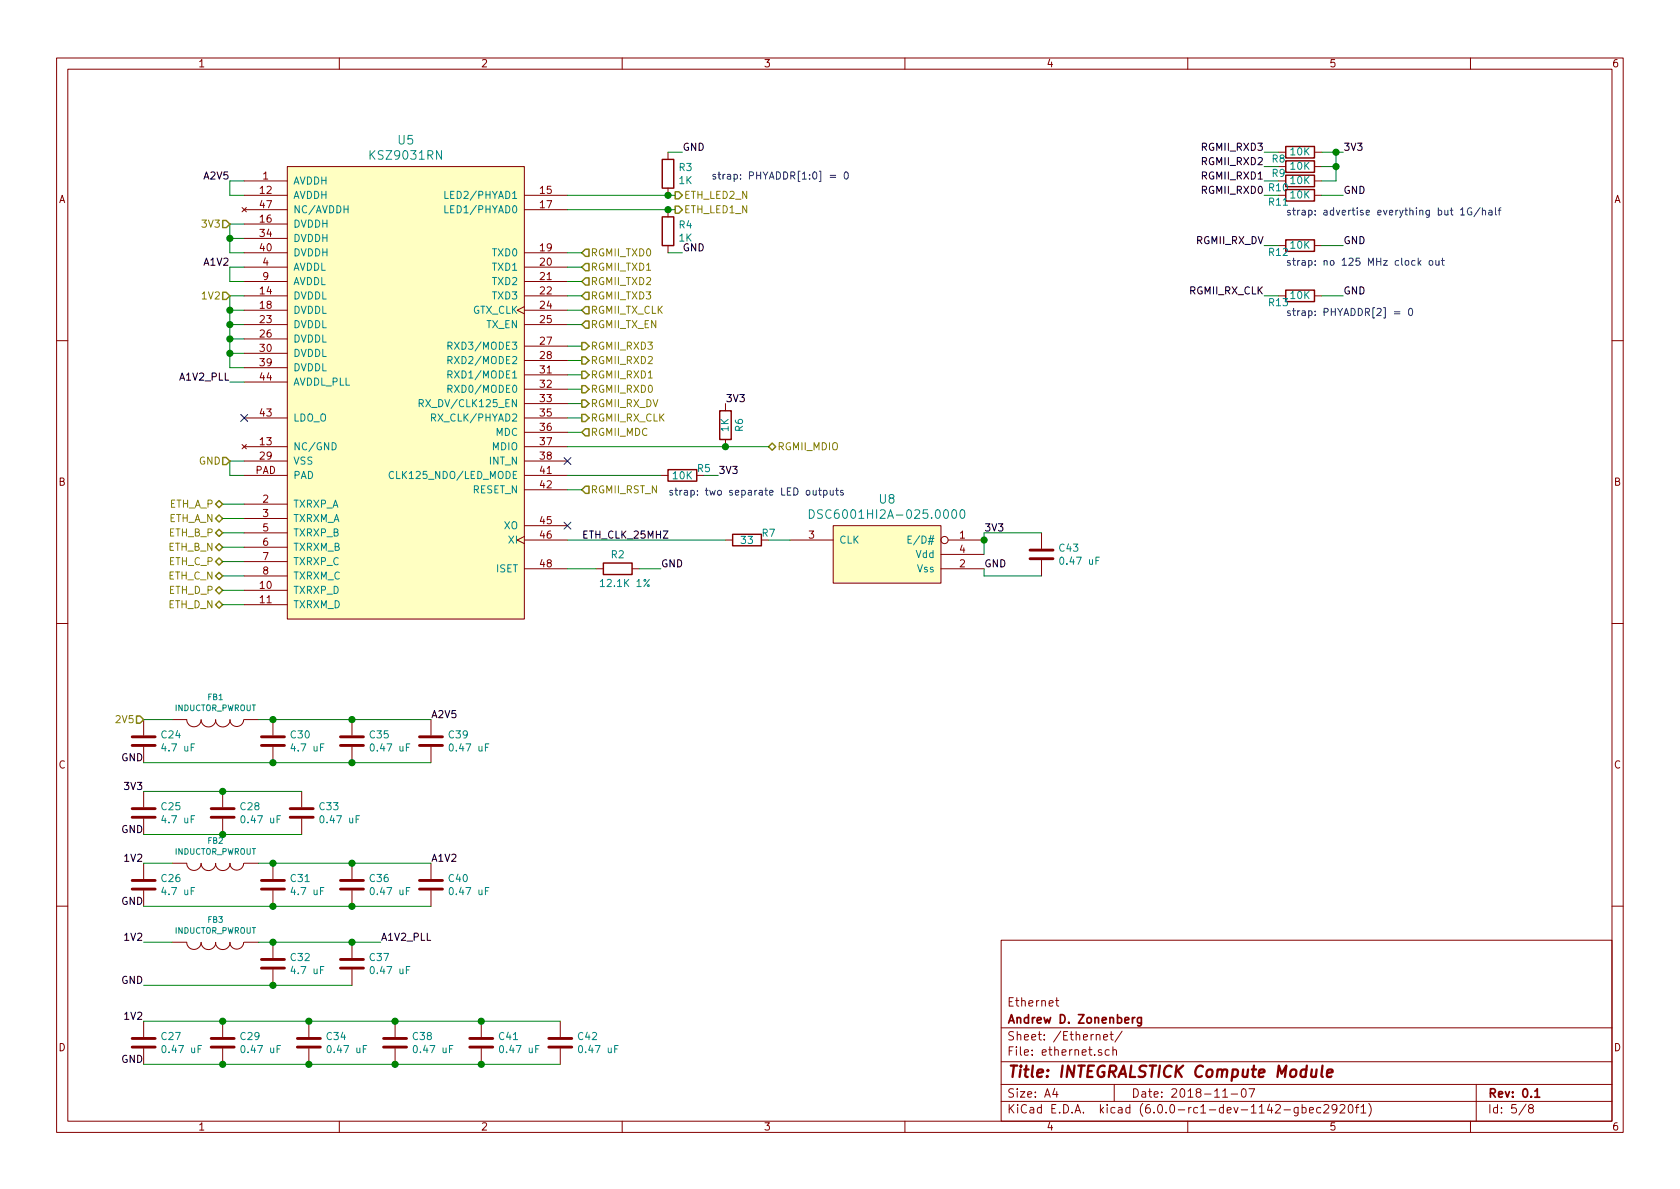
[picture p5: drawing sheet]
EESchema Schematic File Version 4
LIBS:integralstick-cache
EELAYER 29 0
EELAYER END
$Descr A4 11693 8268
encoding utf-8
Sheet 5 8
Title "INTEGRALSTICK Compute Module"
Date "2018-11-07"
Rev "0.1"
Comp "Andrew D. Zonenberg"
Comment1 "Ethernet"
Comment2 ""
Comment3 ""
Comment4 ""
$EndDescr
Wire Wire Line
	1700 2050 1600 2050
Wire Wire Line
	1600 2050 1600 2150
Wire Wire Line
	1600 2150 1700 2150
Wire Wire Line
	1600 2150 1600 2250
Wire Wire Line
	1600 2250 1700 2250
Connection ~ 1600 2150
Wire Wire Line
	1600 2250 1600 2350
Wire Wire Line
	1600 2350 1700 2350
Connection ~ 1600 2250
Wire Wire Line
	1600 2350 1600 2450
Wire Wire Line
	1600 2450 1700 2450
Connection ~ 1600 2350
Wire Wire Line
	1700 2550 1600 2550
Wire Wire Line
	1600 2550 1600 2450
Connection ~ 1600 2450
Wire Wire Line
	1700 1950 1600 1950
Wire Wire Line
	1600 1950 1600 1850
Wire Wire Line
	1600 1850 1700 1850
Wire Wire Line
	1700 1750 1600 1750
Wire Wire Line
	1600 1750 1600 1650
Wire Wire Line
	1600 1650 1700 1650
Wire Wire Line
	1700 1550 1600 1550
Wire Wire Line
	1600 1550 1600 1650
Connection ~ 1600 1650
Wire Wire Line
	1700 1250 1600 1250
Wire Wire Line
	1600 1250 1600 1350
Wire Wire Line
	1600 1350 1700 1350
Wire Wire Line
	1700 3200 1600 3200
Wire Wire Line
	1600 3200 1600 3300
Wire Wire Line
	1600 3300 1700 3300
Text HLabel 1550 3500 0    50   BiDi ~ 0
ETH_A_P
Text HLabel 1550 3600 0    50   BiDi ~ 0
ETH_A_N
Text HLabel 1550 3700 0    50   BiDi ~ 0
ETH_B_P
Text HLabel 1550 3800 0    50   BiDi ~ 0
ETH_B_N
Text HLabel 1550 3900 0    50   BiDi ~ 0
ETH_C_P
Text HLabel 1550 4000 0    50   BiDi ~ 0
ETH_C_N
Text HLabel 1550 4100 0    50   BiDi ~ 0
ETH_D_P
Text HLabel 1550 4200 0    50   BiDi ~ 0
ETH_D_N
Wire Wire Line
	1550 3500 1700 3500
Wire Wire Line
	1700 3600 1550 3600
Wire Wire Line
	1550 3700 1700 3700
Wire Wire Line
	1550 3800 1700 3800
Wire Wire Line
	1700 3900 1550 3900
Wire Wire Line
	1550 4000 1700 4000
Wire Wire Line
	1700 4100 1550 4100
Wire Wire Line
	1550 4200 1700 4200
Text HLabel 4050 1750 2    50   Input ~ 0
RGMII_TXD0
Text HLabel 4050 1850 2    50   Input ~ 0
RGMII_TXD1
Text HLabel 4050 1950 2    50   Input ~ 0
RGMII_TXD2
Text HLabel 4050 2050 2    50   Input ~ 0
RGMII_TXD3
Text HLabel 4050 2150 2    50   Input ~ 0
RGMII_TX_CLK
Text HLabel 4050 2250 2    50   Input ~ 0
RGMII_TX_EN
Wire Wire Line
	3950 3000 4050 3000
Wire Wire Line
	3950 2800 4050 2800
Wire Wire Line
	4050 2900 3950 2900
Wire Wire Line
	4050 2400 3950 2400
Wire Wire Line
	4050 2500 3950 2500
Wire Wire Line
	3950 2600 4050 2600
Wire Wire Line
	4050 2700 3950 2700
$Comp
L special-azonenberg:KSZ9031RN U5
U 1 1
P 2000 4300
F 0 "U5" H 2825 7637 60  0000 C CNN
F 1 "KSZ9031RN" H 2825 7531 60  0000 C CNN
F 2 "azonenberg_pcb:QFN_48_0.5MM_7x7MM" H 2000 4300 60  0001 C CNN
F 3 "" H 2000 4300 60  0000 C CNN
	1    2000 4300
	1    0    0    -1  
$EndComp
Wire Wire Line
	3950 2250 4050 2250
Wire Wire Line
	4050 1850 3950 1850
Wire Wire Line
	4050 1950 3950 1950
Wire Wire Line
	3950 2050 4050 2050
Wire Wire Line
	4050 2150 3950 2150
Wire Wire Line
	4050 1750 3950 1750
Text HLabel 4050 2400 2    50   Output ~ 0
RGMII_RXD3
Text HLabel 4050 2500 2    50   Output ~ 0
RGMII_RXD2
Text HLabel 4050 2600 2    50   Output ~ 0
RGMII_RXD1
Text HLabel 4050 2700 2    50   Output ~ 0
RGMII_RXD0
Text HLabel 4050 2800 2    50   Output ~ 0
RGMII_RX_DV
Text HLabel 4050 2900 2    50   Output ~ 0
RGMII_RX_CLK
Text HLabel 4050 3000 2    50   Input ~ 0
RGMII_MDC
Text HLabel 5350 3100 2    50   BiDi ~ 0
RGMII_MDIO
Text HLabel 4050 3400 2    50   Input ~ 0
RGMII_RST_N
Wire Wire Line
	4050 3400 3950 3400
Text HLabel 4700 1450 2    50   Output ~ 0
ETH_LED1_N
Text HLabel 4700 1350 2    50   Output ~ 0
ETH_LED2_N
Wire Wire Line
	4700 1350 4650 1350
Wire Wire Line
	3950 1450 4650 1450
$Comp
L device:R R4
U 1 1
P 4650 1600
F 0 "R4" H 4720 1646 50  0000 L CNN
F 1 "1K" H 4720 1555 50  0000 L CNN
F 2 "" V 4580 1600 50  0001 C CNN
F 3 "" H 4650 1600 50  0001 C CNN
	1    4650 1600
	1    0    0    -1  
$EndComp
Connection ~ 4650 1450
Wire Wire Line
	4650 1450 4700 1450
Text Label 4750 1750 0    50   ~ 0
GND
Wire Wire Line
	4750 1750 4650 1750
$Comp
L device:R R3
U 1 1
P 4650 1200
F 0 "R3" H 4720 1246 50  0000 L CNN
F 1 "1K" H 4720 1155 50  0000 L CNN
F 2 "" V 4580 1200 50  0001 C CNN
F 3 "" H 4650 1200 50  0001 C CNN
	1    4650 1200
	1    0    0    -1  
$EndComp
Connection ~ 4650 1350
Wire Wire Line
	4650 1350 3950 1350
Text Label 4750 1050 0    50   ~ 0
GND
Wire Wire Line
	4750 1050 4650 1050
Text HLabel 1600 1550 0    50   Input ~ 0
3V3
Text HLabel 1600 2050 0    50   Input ~ 0
1V2
Text Label 1600 1250 2    50   ~ 0
A2V5
Text Label 1600 1850 2    50   ~ 0
A1V2
Text Label 1600 2650 2    50   ~ 0
A1V2_PLL
Wire Wire Line
	1600 2650 1700 2650
NoConn ~ 1700 2900
Text HLabel 1600 3200 0    50   Input ~ 0
GND
NoConn ~ 3950 3650
$Comp
L device:R R2
U 1 1
P 4300 3950
F 0 "R2" V 4200 3950 50  0000 C CNN
F 1 "12.1K 1%" V 4400 4000 50  0000 C CNN
F 2 "" V 4230 3950 50  0001 C CNN
F 3 "" H 4300 3950 50  0001 C CNN
	1    4300 3950
	0    1    1    0   
$EndComp
Wire Wire Line
	3950 3950 4150 3950
Text Label 4600 3950 0    50   ~ 0
GND
Wire Wire Line
	4600 3950 4450 3950
NoConn ~ 3950 3200
$Comp
L device:R R5
U 1 1
P 4750 3300
F 0 "R5" V 4700 3450 50  0000 C CNN
F 1 "10K" V 4750 3300 50  0000 C CNN
F 2 "" V 4680 3300 50  0001 C CNN
F 3 "" H 4750 3300 50  0001 C CNN
	1    4750 3300
	0    1    1    0   
$EndComp
Wire Wire Line
	3950 3300 4600 3300
Text Label 5000 3300 0    50   ~ 0
3V3
Wire Wire Line
	5000 3300 4900 3300
$Comp
L device:R R8
U 1 1
P 9050 1050
F 0 "R8" V 9000 1200 50  0000 C CNN
F 1 "10K" V 9050 1050 50  0000 C CNN
F 2 "" V 8980 1050 50  0001 C CNN
F 3 "" H 9050 1050 50  0001 C CNN
	1    9050 1050
	0    -1   -1   0   
$EndComp
Text Label 8800 1050 2    50   ~ 0
RGMII_RXD3
Wire Wire Line
	8800 1050 8900 1050
$Comp
L device:R R9
U 1 1
P 9050 1150
F 0 "R9" V 9000 1300 50  0000 C CNN
F 1 "10K" V 9050 1150 50  0000 C CNN
F 2 "" V 8980 1150 50  0001 C CNN
F 3 "" H 9050 1150 50  0001 C CNN
	1    9050 1150
	0    -1   -1   0   
$EndComp
Text Label 8800 1150 2    50   ~ 0
RGMII_RXD2
Wire Wire Line
	8800 1150 8900 1150
$Comp
L device:R R10
U 1 1
P 9050 1250
F 0 "R10" V 9000 1400 50  0000 C CNN
F 1 "10K" V 9050 1250 50  0000 C CNN
F 2 "" V 8980 1250 50  0001 C CNN
F 3 "" H 9050 1250 50  0001 C CNN
	1    9050 1250
	0    -1   -1   0   
$EndComp
Text Label 8800 1250 2    50   ~ 0
RGMII_RXD1
Wire Wire Line
	8800 1250 8900 1250
$Comp
L device:R R11
U 1 1
P 9050 1350
F 0 "R11" V 9000 1500 50  0000 C CNN
F 1 "10K" V 9050 1350 50  0000 C CNN
F 2 "" V 8980 1350 50  0001 C CNN
F 3 "" H 9050 1350 50  0001 C CNN
	1    9050 1350
	0    -1   -1   0   
$EndComp
Text Label 8800 1350 2    50   ~ 0
RGMII_RXD0
Wire Wire Line
	8800 1350 8900 1350
Text Notes 4950 1250 0    50   ~ 0
strap: PHYADDR[1:0] = 0
Text Notes 4650 3450 0    50   ~ 0
strap: two separate LED outputs
Text Notes 8950 1500 0    50   ~ 0
strap: advertise everything but 1G/half
Text Label 9350 1050 0    50   ~ 0
3V3
Wire Wire Line
	9350 1050 9300 1050
Wire Wire Line
	9300 1050 9300 1150
Wire Wire Line
	9300 1150 9200 1150
Connection ~ 9300 1050
Wire Wire Line
	9300 1050 9200 1050
Wire Wire Line
	9300 1150 9300 1250
Wire Wire Line
	9300 1250 9200 1250
Connection ~ 9300 1150
Text Label 9350 1350 0    50   ~ 0
GND
Wire Wire Line
	9200 1350 9350 1350
Text Label 8800 1700 2    50   ~ 0
RGMII_RX_DV
$Comp
L device:R R12
U 1 1
P 9050 1700
F 0 "R12" V 9000 1850 50  0000 C CNN
F 1 "10K" V 9050 1700 50  0000 C CNN
F 2 "" V 8980 1700 50  0001 C CNN
F 3 "" H 9050 1700 50  0001 C CNN
	1    9050 1700
	0    -1   -1   0   
$EndComp
Wire Wire Line
	8900 1700 8800 1700
Text Label 9350 1700 0    50   ~ 0
GND
Wire Wire Line
	9350 1700 9200 1700
Text Notes 8950 1850 0    50   ~ 0
strap: no 125 MHz clock out
$Comp
L osc-azonenberg:OSC U8
U 1 1
P 6150 3750
F 0 "U8" H 6125 4037 60  0000 C CNN
F 1 "DSC6001HI2A-025.0000" H 6125 3931 60  0000 C CNN
F 2 "" H 6150 3750 60  0000 C CNN
F 3 "" H 6150 3750 60  0000 C CNN
	1    6150 3750
	-1   0    0    -1  
$EndComp
$Comp
L device:R R7
U 1 1
P 5200 3750
F 0 "R7" V 5150 3900 50  0000 C CNN
F 1 "33" V 5200 3750 50  0000 C CNN
F 2 "" V 5130 3750 50  0001 C CNN
F 3 "" H 5200 3750 50  0001 C CNN
	1    5200 3750
	0    1    1    0   
$EndComp
Wire Wire Line
	5350 3750 5500 3750
Wire Wire Line
	5050 3750 3950 3750
Wire Wire Line
	6850 3750 6850 3850
Text Label 6850 3700 0    50   ~ 0
3V3
Text Label 6850 3950 0    50   ~ 0
GND
$Comp
L device:C C43
U 1 1
P 7250 3850
F 0 "C43" H 7365 3896 50  0000 L CNN
F 1 "0.47 uF" H 7365 3805 50  0000 L CNN
F 2 "" H 7288 3700 50  0001 C CNN
F 3 "" H 7250 3850 50  0001 C CNN
	1    7250 3850
	1    0    0    -1  
$EndComp
Wire Wire Line
	6850 3950 6850 4000
Wire Wire Line
	6850 4000 7250 4000
Wire Wire Line
	7250 3700 6850 3700
Wire Wire Line
	6850 3700 6850 3750
Connection ~ 6850 3750
Text Label 8800 2050 2    50   ~ 0
RGMII_RX_CLK
$Comp
L device:R R13
U 1 1
P 9050 2050
F 0 "R13" V 9000 2200 50  0000 C CNN
F 1 "10K" V 9050 2050 50  0000 C CNN
F 2 "" V 8980 2050 50  0001 C CNN
F 3 "" H 9050 2050 50  0001 C CNN
	1    9050 2050
	0    -1   -1   0   
$EndComp
Text Label 9350 2050 0    50   ~ 0
GND
Wire Wire Line
	9350 2050 9200 2050
Wire Wire Line
	8900 2050 8800 2050
Text Notes 8950 2200 0    50   ~ 0
strap: PHYADDR[2] = 0
$Comp
L passive-azonenberg:INDUCTOR_PWROUT FB1
U 1 1
P 1500 5000
F 0 "FB1" V 1342 5000 40  0000 C CNN
F 1 "INDUCTOR_PWROUT" V 1418 5000 40  0000 C CNN
F 2 "" H 1500 5000 60  0000 C CNN
F 3 "" H 1500 5000 60  0000 C CNN
	1    1500 5000
	0    1    1    0   
$EndComp
Text Label 3000 5000 0    50   ~ 0
A2V5
$Comp
L device:C C24
U 1 1
P 1000 5150
F 0 "C24" H 1115 5196 50  0000 L CNN
F 1 "4.7 uF" H 1115 5105 50  0000 L CNN
F 2 "" H 1038 5000 50  0001 C CNN
F 3 "" H 1000 5150 50  0001 C CNN
	1    1000 5150
	1    0    0    -1  
$EndComp
Wire Wire Line
	1000 5000 1200 5000
Text Label 1000 5300 2    50   ~ 0
GND
$Comp
L device:C C30
U 1 1
P 1900 5150
F 0 "C30" H 2015 5196 50  0000 L CNN
F 1 "4.7 uF" H 2015 5105 50  0000 L CNN
F 2 "" H 1938 5000 50  0001 C CNN
F 3 "" H 1900 5150 50  0001 C CNN
	1    1900 5150
	1    0    0    -1  
$EndComp
Wire Wire Line
	1800 5000 1900 5000
Wire Wire Line
	1900 5300 1000 5300
Connection ~ 1900 5000
$Comp
L device:C C35
U 1 1
P 2450 5150
F 0 "C35" H 2565 5196 50  0000 L CNN
F 1 "0.47 uF" H 2565 5105 50  0000 L CNN
F 2 "" H 2488 5000 50  0001 C CNN
F 3 "" H 2450 5150 50  0001 C CNN
	1    2450 5150
	1    0    0    -1  
$EndComp
$Comp
L device:C C39
U 1 1
P 3000 5150
F 0 "C39" H 3115 5196 50  0000 L CNN
F 1 "0.47 uF" H 3115 5105 50  0000 L CNN
F 2 "" H 3038 5000 50  0001 C CNN
F 3 "" H 3000 5150 50  0001 C CNN
	1    3000 5150
	1    0    0    -1  
$EndComp
Wire Wire Line
	1900 5000 2450 5000
Connection ~ 2450 5000
Wire Wire Line
	2450 5000 3000 5000
Wire Wire Line
	3000 5300 2450 5300
Connection ~ 1900 5300
Connection ~ 2450 5300
Wire Wire Line
	2450 5300 1900 5300
Text Label 1000 5500 2    50   ~ 0
3V3
$Comp
L device:C C25
U 1 1
P 1000 5650
F 0 "C25" H 1115 5696 50  0000 L CNN
F 1 "4.7 uF" H 1115 5605 50  0000 L CNN
F 2 "" H 1038 5500 50  0001 C CNN
F 3 "" H 1000 5650 50  0001 C CNN
	1    1000 5650
	1    0    0    -1  
$EndComp
$Comp
L device:C C28
U 1 1
P 1550 5650
F 0 "C28" H 1665 5696 50  0000 L CNN
F 1 "0.47 uF" H 1665 5605 50  0000 L CNN
F 2 "" H 1588 5500 50  0001 C CNN
F 3 "" H 1550 5650 50  0001 C CNN
	1    1550 5650
	1    0    0    -1  
$EndComp
$Comp
L device:C C33
U 1 1
P 2100 5650
F 0 "C33" H 2215 5696 50  0000 L CNN
F 1 "0.47 uF" H 2215 5605 50  0000 L CNN
F 2 "" H 2138 5500 50  0001 C CNN
F 3 "" H 2100 5650 50  0001 C CNN
	1    2100 5650
	1    0    0    -1  
$EndComp
Wire Wire Line
	2100 5500 1550 5500
Connection ~ 1550 5500
Wire Wire Line
	1550 5500 1000 5500
Text Label 1000 5800 2    50   ~ 0
GND
Wire Wire Line
	1000 5800 1550 5800
Connection ~ 1550 5800
Wire Wire Line
	1550 5800 2100 5800
$Comp
L passive-azonenberg:INDUCTOR_PWROUT FB2
U 1 1
P 1500 6000
F 0 "FB2" V 1342 6000 40  0000 C CNN
F 1 "INDUCTOR_PWROUT" V 1418 6000 40  0000 C CNN
F 2 "" H 1500 6000 60  0000 C CNN
F 3 "" H 1500 6000 60  0000 C CNN
	1    1500 6000
	0    1    1    0   
$EndComp
Text Label 3000 6000 0    50   ~ 0
A1V2
Text Label 1000 6000 2    50   ~ 0
1V2
$Comp
L device:C C26
U 1 1
P 1000 6150
F 0 "C26" H 1115 6196 50  0000 L CNN
F 1 "4.7 uF" H 1115 6105 50  0000 L CNN
F 2 "" H 1038 6000 50  0001 C CNN
F 3 "" H 1000 6150 50  0001 C CNN
	1    1000 6150
	1    0    0    -1  
$EndComp
Wire Wire Line
	1000 6000 1200 6000
Text Label 1000 6300 2    50   ~ 0
GND
$Comp
L device:C C31
U 1 1
P 1900 6150
F 0 "C31" H 2015 6196 50  0000 L CNN
F 1 "4.7 uF" H 2015 6105 50  0000 L CNN
F 2 "" H 1938 6000 50  0001 C CNN
F 3 "" H 1900 6150 50  0001 C CNN
	1    1900 6150
	1    0    0    -1  
$EndComp
Wire Wire Line
	1800 6000 1900 6000
Wire Wire Line
	1900 6300 1000 6300
Connection ~ 1900 6000
$Comp
L device:C C36
U 1 1
P 2450 6150
F 0 "C36" H 2565 6196 50  0000 L CNN
F 1 "0.47 uF" H 2565 6105 50  0000 L CNN
F 2 "" H 2488 6000 50  0001 C CNN
F 3 "" H 2450 6150 50  0001 C CNN
	1    2450 6150
	1    0    0    -1  
$EndComp
$Comp
L device:C C40
U 1 1
P 3000 6150
F 0 "C40" H 3115 6196 50  0000 L CNN
F 1 "0.47 uF" H 3115 6105 50  0000 L CNN
F 2 "" H 3038 6000 50  0001 C CNN
F 3 "" H 3000 6150 50  0001 C CNN
	1    3000 6150
	1    0    0    -1  
$EndComp
Wire Wire Line
	1900 6000 2450 6000
Connection ~ 2450 6000
Wire Wire Line
	2450 6000 3000 6000
Wire Wire Line
	3000 6300 2450 6300
Connection ~ 1900 6300
Connection ~ 2450 6300
Wire Wire Line
	2450 6300 1900 6300
$Comp
L passive-azonenberg:INDUCTOR_PWROUT FB3
U 1 1
P 1500 6550
F 0 "FB3" V 1342 6550 40  0000 C CNN
F 1 "INDUCTOR_PWROUT" V 1418 6550 40  0000 C CNN
F 2 "" H 1500 6550 60  0000 C CNN
F 3 "" H 1500 6550 60  0000 C CNN
	1    1500 6550
	0    1    1    0   
$EndComp
$Comp
L device:C C32
U 1 1
P 1900 6700
F 0 "C32" H 2015 6746 50  0000 L CNN
F 1 "4.7 uF" H 2015 6655 50  0000 L CNN
F 2 "" H 1938 6550 50  0001 C CNN
F 3 "" H 1900 6700 50  0001 C CNN
	1    1900 6700
	1    0    0    -1  
$EndComp
$Comp
L device:C C37
U 1 1
P 2450 6700
F 0 "C37" H 2565 6746 50  0000 L CNN
F 1 "0.47 uF" H 2565 6655 50  0000 L CNN
F 2 "" H 2488 6550 50  0001 C CNN
F 3 "" H 2450 6700 50  0001 C CNN
	1    2450 6700
	1    0    0    -1  
$EndComp
Text Label 2650 6550 0    50   ~ 0
A1V2_PLL
Wire Wire Line
	2650 6550 2450 6550
Connection ~ 1900 6550
Wire Wire Line
	1900 6550 1800 6550
Connection ~ 2450 6550
Wire Wire Line
	2450 6550 1900 6550
Text Label 1000 6550 2    50   ~ 0
1V2
Wire Wire Line
	1000 6550 1200 6550
Wire Wire Line
	2450 6850 1900 6850
Connection ~ 1900 6850
Wire Wire Line
	1900 6850 1000 6850
Text Label 1000 6850 2    50   ~ 0
GND
Text Label 1000 7100 2    50   ~ 0
1V2
$Comp
L device:C C27
U 1 1
P 1000 7250
F 0 "C27" H 1115 7296 50  0000 L CNN
F 1 "0.47 uF" H 1115 7205 50  0000 L CNN
F 2 "" H 1038 7100 50  0001 C CNN
F 3 "" H 1000 7250 50  0001 C CNN
	1    1000 7250
	1    0    0    -1  
$EndComp
Text Label 1000 7400 2    50   ~ 0
GND
$Comp
L device:C C29
U 1 1
P 1550 7250
F 0 "C29" H 1665 7296 50  0000 L CNN
F 1 "0.47 uF" H 1665 7205 50  0000 L CNN
F 2 "" H 1588 7100 50  0001 C CNN
F 3 "" H 1550 7250 50  0001 C CNN
	1    1550 7250
	1    0    0    -1  
$EndComp
$Comp
L device:C C34
U 1 1
P 2150 7250
F 0 "C34" H 2265 7296 50  0000 L CNN
F 1 "0.47 uF" H 2265 7205 50  0000 L CNN
F 2 "" H 2188 7100 50  0001 C CNN
F 3 "" H 2150 7250 50  0001 C CNN
	1    2150 7250
	1    0    0    -1  
$EndComp
$Comp
L device:C C38
U 1 1
P 2750 7250
F 0 "C38" H 2865 7296 50  0000 L CNN
F 1 "0.47 uF" H 2865 7205 50  0000 L CNN
F 2 "" H 2788 7100 50  0001 C CNN
F 3 "" H 2750 7250 50  0001 C CNN
	1    2750 7250
	1    0    0    -1  
$EndComp
$Comp
L device:C C41
U 1 1
P 3350 7250
F 0 "C41" H 3465 7296 50  0000 L CNN
F 1 "0.47 uF" H 3465 7205 50  0000 L CNN
F 2 "" H 3388 7100 50  0001 C CNN
F 3 "" H 3350 7250 50  0001 C CNN
	1    3350 7250
	1    0    0    -1  
$EndComp
$Comp
L device:C C42
U 1 1
P 3900 7250
F 0 "C42" H 4015 7296 50  0000 L CNN
F 1 "0.47 uF" H 4015 7205 50  0000 L CNN
F 2 "" H 3938 7100 50  0001 C CNN
F 3 "" H 3900 7250 50  0001 C CNN
	1    3900 7250
	1    0    0    -1  
$EndComp
Wire Wire Line
	3900 7100 3350 7100
Connection ~ 1550 7100
Wire Wire Line
	1550 7100 1000 7100
Connection ~ 2150 7100
Wire Wire Line
	2150 7100 1550 7100
Connection ~ 2750 7100
Wire Wire Line
	2750 7100 2150 7100
Connection ~ 3350 7100
Wire Wire Line
	3350 7100 2750 7100
Wire Wire Line
	3900 7400 3350 7400
Connection ~ 1550 7400
Wire Wire Line
	1550 7400 1000 7400
Connection ~ 2150 7400
Wire Wire Line
	2150 7400 1550 7400
Connection ~ 2750 7400
Wire Wire Line
	2750 7400 2150 7400
Connection ~ 3350 7400
Wire Wire Line
	3350 7400 2750 7400
Wire Wire Line
	3950 3100 5050 3100
$Comp
L device:R R6
U 1 1
P 5050 2950
F 0 "R6" V 4950 2950 50  0000 C CNN
F 1 "1K" V 5050 2950 50  0000 C CNN
F 2 "" V 4980 2950 50  0001 C CNN
F 3 "" H 5050 2950 50  0001 C CNN
	1    5050 2950
	-1   0    0    1   
$EndComp
Connection ~ 5050 3100
Wire Wire Line
	5050 3100 5350 3100
Text Label 5050 2800 0    50   ~ 0
3V3
Text HLabel 1000 5000 0    50   Input ~ 0
2V5
Text Label 4050 3750 0    50   ~ 0
ETH_CLK_25MHZ
$EndSCHEMATC
